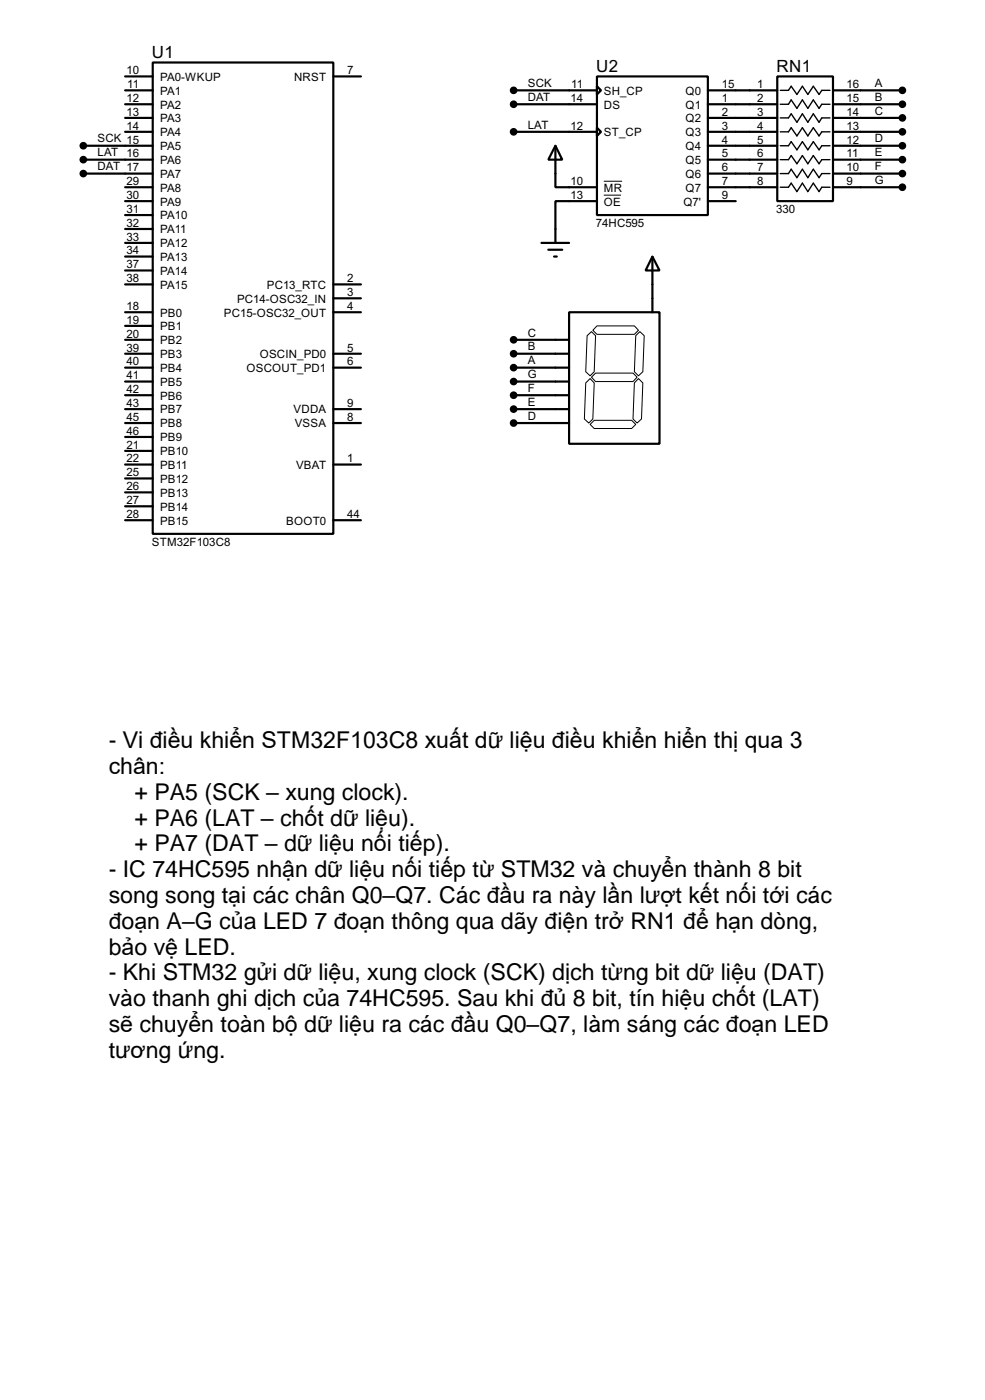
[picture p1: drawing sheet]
<svg xmlns="http://www.w3.org/2000/svg" width="180mm" height="256mm" viewBox="0 0 180 256" stroke-linecap="round" stroke-linejoin="round" font-family="sans-serif">
<g fill="none" stroke="#000" stroke-width=".4">
<path d="M22.9 16.5h5M22.9 19.1h5M22.9 14h5M27.9 11.4h33.1v86.4h-33.1zM61 14h5M94 16.5h15.2M94 19.1h15.2M109.2 14h20.3v25.4h-20.3zM109.2 15.8l.8 .7-.8 .8zM129.5 16.5h12.7M129.5 19.1h12.7M142.2 14h10.2v22.8h-10.2z"/>
<path d="M152.4 16.5h12.7M152.4 19.1h12.7M15.2 26.7h12.7M15.2 29.2h12.7M15.2 31.8h12.7M22.9 21.6h5M22.9 24.1h5M22.9 34.3h5M22.9 36.8h5M22.9 39.4h5M94 24.1h15.2M101.6 26.7v7.6h7.6"/>
<path d="M101.6 26.7l1.3 2.5h-2.6zM109.2 36.8h-7.6v7.7M109.2 23.4l.8 .7-.8 .8zM129.5 21.6h12.7M129.5 24.1h12.7M129.5 26.7h12.7M129.5 29.2h12.7M129.5 31.8h12.7M129.5 34.3h12.7M129.5 36.8h5.1M152.4 21.6h12.7M152.4 24.1h12.7"/>
<path d="M152.4 26.7h12.7M152.4 29.2h12.7M152.4 31.8h12.7M152.4 34.3h12.7M22.9 57.2h5M22.9 59.7h5M22.9 41.9h5M22.9 44.5h5M22.9 47h5M22.9 49.5h5M22.9 52.1h5M61 57.2h5"/>
<path d="M61 52.1h5M61 54.6h5M99.1 44.5h5M100.3 45.7h2.6M101.4 47h.5M104.1 57.2h16.6v24.1h-16.6zM119.4 47l1.3 2.5h-2.6zM119.4 47v10.2M22.9 62.2h5M22.9 64.8h5M22.9 67.3h5M22.9 69.9h5"/>
<path d="M22.9 72.4h5M22.9 74.9h5M22.9 77.5h5M61 64.8h5M61 67.3h5M61 74.9h5M61 77.5h5M94 62.2h10.1M94 64.8h10.1M94 67.3h10.1M94 69.9h10.1M94 72.4h10.1"/>
<path d="M94 74.9h10.1M94 77.5h10.1M22.9 95.3h5M22.9 80h5M22.9 82.6h5M22.9 85.1h5M22.9 87.6h5M22.9 90.2h5M22.9 92.7h5M61 95.3h5M61 85.1h5"/>
</g>
<path d="M110.5 33.2h3.3M110.5 35.7h3.1M109.2 59.7h6.9l.7 .8-.7 .7h-6.9l-.7-.7zM107.2 70.1l.8-.8 .7 .8-.2 6.6-.8 .8-.8-.8zM107.4 61.5l.8-.8 .8 .8-.3 6.6-.7 .7-.8-.7zM108 77.7l.7-.7h6.9l.7 .7-.7 .8h-6.9zM108.2 69.1l.8-.8h6.8l.8 .8-.8 .8h-6.8zM116.3 61.5l.8-.8 .8 .8-.3 6.6-.8 .7-.7-.7zM116.8 69.3l.8 .8-.2 6.6-.8 .8-.8-.8 .3-6.6z" fill="none" stroke="#000" stroke-width=".18"/>
<path d="M142.8 16.5h1.5l.5-.7 1 1.5 1-1.5 1 1.5 1-1.5 1.1 1.5 .5-.8h1.5M142.8 19.1h1.5l.5-.8 1 1.5 1-1.5 1 1.5 1-1.5 1.1 1.5 .5-.7h1.5M142.8 21.6h1.5l.5-.8 1 1.6 1-1.6 1 1.6 1-1.6 1.1 1.6 .5-.8h1.5M142.8 24.1h1.5l.5-.7 1 1.5 1-1.5 1 1.5 1-1.5 1.1 1.5 .5-.8h1.5M142.8 26.7h1.5l.5-.8 1 1.5 1-1.5 1 1.5 1-1.5 1.1 1.5 .5-.7h1.5M142.8 29.2h1.5l.5-.7 1 1.5 1-1.5 1 1.5 1-1.5 1.1 1.5 .5-.8h1.5M142.8 31.8h1.5l.5-.8 1 1.5 1-1.5 1 1.5 1-1.5 1.1 1.5 .5-.7h1.5M142.8 34.3h1.5l.5-.8 1 1.6 1-1.6 1 1.6 1-1.6 1.1 1.6 .5-.8h1.5" fill="none" stroke="#000" stroke-width=".25"/>
<g fill="#000" stroke="#000" stroke-width=".4">
<circle cx="94" cy="19.1" r=".5"/>
<circle cx="94" cy="16.5" r=".5"/>
<circle cx="165.1" cy="16.5" r=".5"/>
<circle cx="165.1" cy="19.1" r=".5"/>
<circle cx="15.2" cy="29.2" r=".5"/>
<circle cx="15.2" cy="26.7" r=".5"/>
<circle cx="15.2" cy="31.8" r=".5"/>
<circle cx="94" cy="24.1" r=".5"/>
<circle cx="165.1" cy="31.8" r=".5"/>
<circle cx="165.1" cy="21.6" r=".5"/>
<circle cx="165.1" cy="26.7" r=".5"/>
<circle cx="165.1" cy="24.1" r=".5"/>
<circle cx="165.1" cy="29.2" r=".5"/>
<circle cx="165.1" cy="34.3" r=".5"/>
<circle cx="94" cy="77.5" r=".5"/>
<circle cx="94" cy="64.8" r=".5"/>
<circle cx="94" cy="67.3" r=".5"/>
<circle cx="94" cy="69.9" r=".5"/>
<circle cx="94" cy="74.9" r=".5"/>
<circle cx="94" cy="72.4" r=".5"/>
<circle cx="94" cy="62.2" r=".5"/>
</g>
<g font-size="4.2">
<text x="19.9" y="137.1">- Vi điều khiển STM32F103C8 xuất dữ liệu điều khiển hiển thị qua 3</text>
<text x="19.9" y="141.8">chân:</text>
<text x="24.6" y="146.5">+ PA5 (SCK – xung clock).</text>
<text x="24.6" y="156">+ PA7 (DAT – dữ liệu nối tiếp).</text>
<text x="24.6" y="151.2">+ PA6 (LAT – chốt dữ liệu).</text>
<text x="19.9" y="160.7">- IC 74HC595 nhận dữ liệu nối tiếp từ STM32 và chuyển thành 8 bit</text>
<text x="19.9" y="165.4">song song tại các chân Q0–Q7. Các đầu ra này lần lượt kết nối tới các</text>
<text x="19.9" y="170.1">đoạn A–G của LED 7 đoạn thông qua dãy điện trở RN1 để hạn dòng,</text>
<text x="19.9" y="174.9">bảo vệ LED.</text>
<text x="19.9" y="179.6">- Khi STM32 gửi dữ liệu, xung clock (SCK) dịch từng bit dữ liệu (DAT)</text>
<text x="19.9" y="184.3">vào thanh ghi dịch của 74HC595. Sau khi đủ 8 bit, tín hiệu chốt (LAT)</text>
<text x="19.9" y="189">sẽ chuyển toàn bộ dữ liệu ra các đầu Q0–Q7, làm sáng các đoạn LED</text>
<text x="19.9" y="193.8">tương ứng.</text>
</g>
<g font-size="3.4">
<text x="27.8" y="10.7">U1</text>
<text x="109.1" y="13.2">U2</text>
<text x="142.1" y="13.2">RN1</text>
</g>
<g font-size="2.3">
<text x="23.1" y="13.6">10</text>
<text x="23.3" y="16.2">11</text>
<text x="29.3" y="14.8">PA0-WKUP</text>
<text x="29.3" y="17.3">PA1</text>
<text x="53.8" y="14.8">NRST</text>
<text x="63.6" y="13.6">7</text>
<text x="96.6" y="16">SCK</text>
<text x="104.5" y="16.2">11</text>
<text x="110.5" y="17.3">SH_CP</text>
<text x="125.5" y="17.3">Q0</text>
<text x="132.1" y="16.2">15</text>
<text x="138.6" y="16.2">1</text>
<text x="154.9" y="16.2">16</text>
<text x="160.1" y="16">A</text>
<text x="23.1" y="18.7">12</text>
<text x="23.1" y="21.2">13</text>
<text x="23.1" y="23.8">14</text>
<text x="29.3" y="19.9">PA2</text>
<text x="29.3" y="22.4">PA3</text>
<text x="96.6" y="18.5">DAT</text>
<text x="96.6" y="23.6">LAT</text>
<text x="104.4" y="23.8">12</text>
<text x="104.4" y="18.7">14</text>
<text x="110.5" y="19.9">DS</text>
<text x="125.5" y="19.9">Q1</text>
<text x="125.5" y="22.4">Q2</text>
<text x="132.1" y="18.7">1</text>
<text x="132.1" y="21.2">2</text>
<text x="132.1" y="23.8">3</text>
<text x="138.6" y="18.7">2</text>
<text x="138.6" y="21.2">3</text>
<text x="138.6" y="23.8">4</text>
<text x="154.9" y="18.7">15</text>
<text x="154.9" y="21.2">14</text>
<text x="154.9" y="23.8">13</text>
<text x="160.1" y="18.5">B</text>
<text x="160.1" y="21">C</text>
<text x="17.8" y="26.1">SCK 15</text>
<text x="17.8" y="28.7">LAT 16</text>
<text x="29.3" y="24.9">PA4</text>
<text x="29.3" y="27.5">PA5</text>
<text x="110.5" y="24.9">ST_CP</text>
<text x="125.5" y="24.9">Q3</text>
<text x="125.5" y="27.5">Q4</text>
<text x="132.1" y="26.3">4</text>
<text x="132.1" y="28.9">5</text>
<text x="138.6" y="26.3">5</text>
<text x="138.6" y="28.9">6</text>
<text x="154.9" y="26.3">12</text>
<text x="154.9" y="28.9">11</text>
<text x="160.1" y="26.1">D</text>
<text x="160.1" y="28.7">E</text>
<text x="17.8" y="31.2">DAT 17</text>
<text x="23.1" y="33.9">29</text>
<text x="29.3" y="30">PA6</text>
<text x="29.3" y="32.6">PA7</text>
<text x="29.3" y="35.1">PA8</text>
<text x="104.4" y="33.9">10</text>
<text x="110.5" y="35.1">MR</text>
<text x="125.5" y="30">Q5</text>
<text x="125.5" y="32.6">Q6</text>
<text x="125.5" y="35.1">Q7</text>
<text x="132.1" y="31.4">6</text>
<text x="132.1" y="33.9">7</text>
<text x="138.6" y="31.4">7</text>
<text x="138.6" y="33.9">8</text>
<text x="154.9" y="31.4">10</text>
<text x="154.9" y="33.9">9</text>
<text x="160.1" y="31.2">F</text>
<text x="160.1" y="33.7">G</text>
<text x="23.1" y="36.5">30</text>
<text x="23.1" y="39">31</text>
<text x="23.1" y="41.6">32</text>
<text x="29.3" y="37.6">PA9</text>
<text x="29.3" y="40.2">PA10</text>
<text x="104.4" y="36.5">13</text>
<text x="109" y="41.6">74HC595</text>
<text x="110.5" y="37.6">OE</text>
<text x="125.1" y="37.6">Q7'</text>
<text x="132.1" y="36.5">9</text>
<text x="142" y="39.1">330</text>
<text x="23.1" y="44.1">33</text>
<text x="23.1" y="46.6">34</text>
<text x="29.3" y="42.7">PA11</text>
<text x="29.3" y="45.3">PA12</text>
<text x="29.3" y="47.8">PA13</text>
<text x="23.1" y="49.2">37</text>
<text x="23.1" y="51.7">38</text>
<text x="29.3" y="50.3">PA14</text>
<text x="29.3" y="52.9">PA15</text>
<text x="48.8" y="52.9">PC13_RTC</text>
<text x="63.6" y="51.7">2</text>
<text x="23.1" y="56.8">18</text>
<text x="23.1" y="59.3">19</text>
<text x="29.3" y="58">PB0</text>
<text x="41" y="58">PC15-OSC32_OUT</text>
<text x="43.4" y="55.4">PC14-OSC32_IN</text>
<text x="63.6" y="54.2">3</text>
<text x="63.6" y="56.8">4</text>
<text x="23.1" y="61.9">20</text>
<text x="23.1" y="64.4">39</text>
<text x="29.3" y="60.5">PB1</text>
<text x="29.3" y="63">PB2</text>
<text x="29.3" y="65.6">PB3</text>
<text x="47.5" y="65.6">OSCIN_PD0</text>
<text x="63.6" y="64.4">5</text>
<text x="96.6" y="61.7">C</text>
<text x="96.6" y="64.2">B</text>
<text x="23.1" y="66.9">40</text>
<text x="23.1" y="69.5">41</text>
<text x="23.1" y="72">42</text>
<text x="29.3" y="68.1">PB4</text>
<text x="29.3" y="70.7">PB5</text>
<text x="45.1" y="68.1">OSCOUT_PD1</text>
<text x="63.6" y="66.9">6</text>
<text x="96.6" y="66.8">A</text>
<text x="96.6" y="69.3">G</text>
<text x="96.6" y="71.8">F</text>
<text x="23.1" y="77.1">45</text>
<text x="23.1" y="74.6">43</text>
<text x="29.3" y="73.2">PB6</text>
<text x="29.3" y="75.7">PB7</text>
<text x="53.7" y="75.7">VDDA</text>
<text x="63.6" y="74.6">9</text>
<text x="63.6" y="77.1">8</text>
<text x="96.6" y="74.4">E</text>
<text x="96.6" y="76.9">D</text>
<text x="23.1" y="79.6">46</text>
<text x="23.1" y="82.2">21</text>
<text x="29.3" y="78.3">PB8</text>
<text x="29.3" y="80.8">PB9</text>
<text x="29.3" y="83.4">PB10</text>
<text x="53.9" y="78.3">VSSA</text>
<text x="23.1" y="84.7">22</text>
<text x="23.1" y="87.3">25</text>
<text x="23.1" y="89.8">26</text>
<text x="29.3" y="85.9">PB11</text>
<text x="29.3" y="88.4">PB12</text>
<text x="54.2" y="85.9">VBAT</text>
<text x="63.6" y="84.7">1</text>
<text x="23.1" y="92.3">27</text>
<text x="23.1" y="94.9">28</text>
<text x="29.3" y="91">PB13</text>
<text x="29.3" y="93.5">PB14</text>
<text x="63.6" y="94.9">44</text>
<text x="27.8" y="100">STM32F103C8</text>
<text x="29.3" y="96.1">PB15</text>
<text x="52.4" y="96.1">BOOT0</text>
</g>
</svg>
